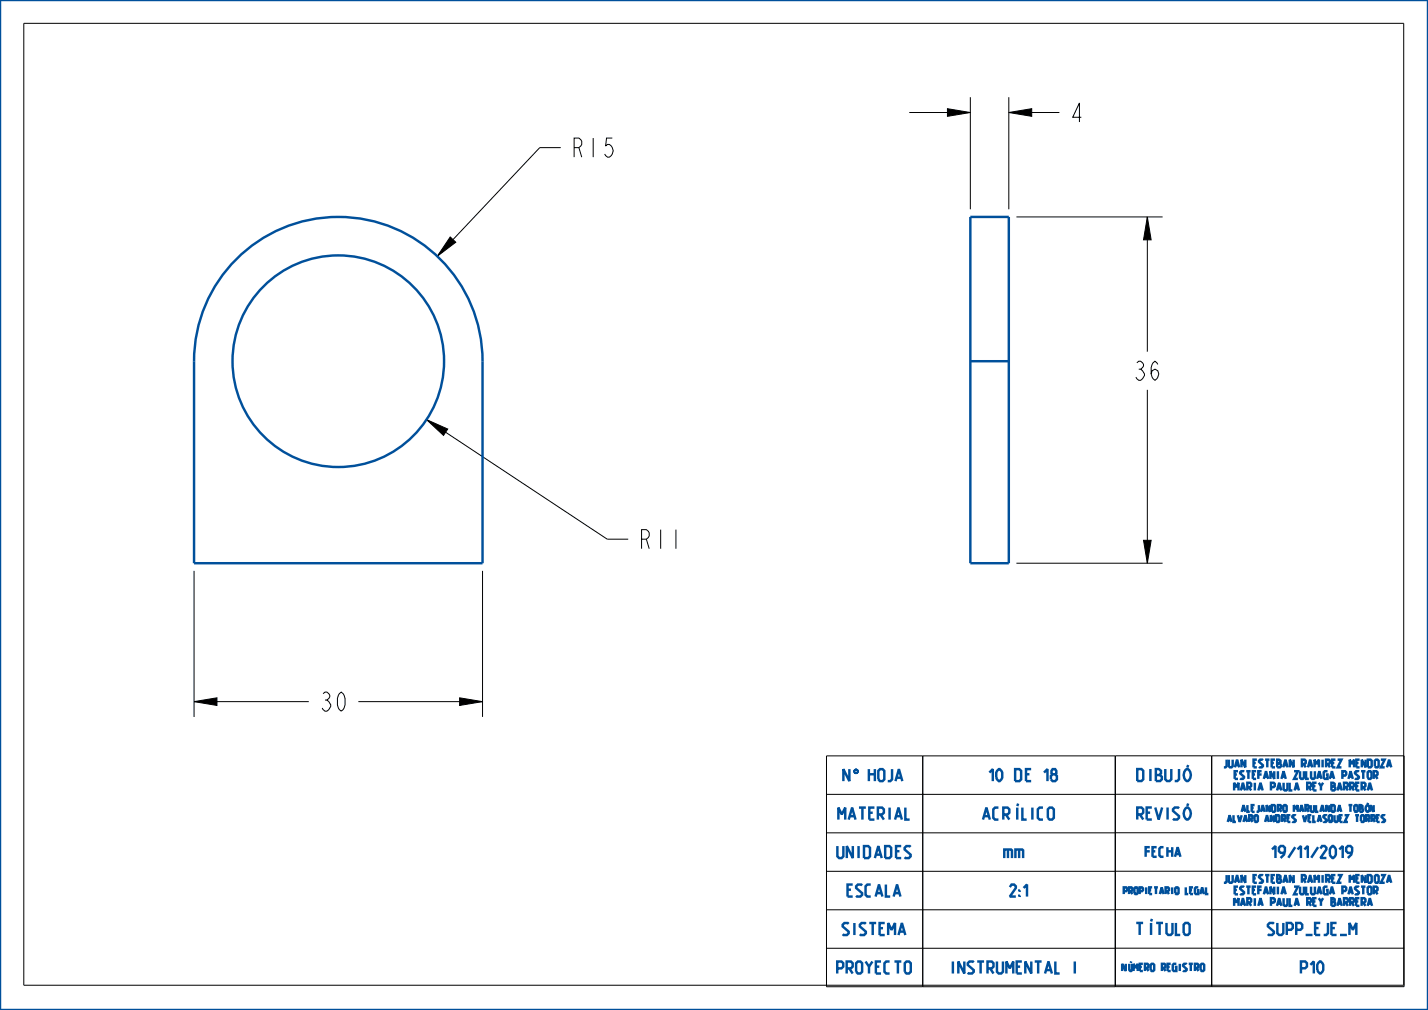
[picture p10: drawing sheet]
<svg xmlns="http://www.w3.org/2000/svg" width="297mm" height="210mm" viewBox="0 0 297 210" stroke-linecap="round" stroke-linejoin="round" font-family="sans-serif">
<path d="M197.1 22.6l4.7 .8-4.7 .8zM209.8 23.4l4.8-.8v1.6zM93.6 49.3l1.2 1.1-3.9 2.9zM238.6 45.1l.8 4.8h-1.6zM88.7 87.2l4.4 2-.9 1.3zM237.8 112.3h1.6l-.8 4.8zM40.4 145.9l4.7-.8v1.6zM95.6 145.1l4.8 .8-4.8 .8z" fill="#000"/>
<path d="M197.1 22.6l4.7 .8-4.7 .8zM209.8 23.4l4.8-.8v1.6zM93.6 49.3l1.2 1.1-3.9 2.9zM238.6 45.1l.8 4.8h-1.6zM88.7 87.2l4.4 2-.9 1.3zM237.8 112.3h1.6l-.8 4.8zM40.4 145.9l4.7-.8v1.6zM95.6 145.1l4.8 .8-4.8 .8z" fill="none" stroke="#000" stroke-width=".21"/>
<path d="M177.9 159.9h.3z" fill="#00509b"/>
<path d="M177.9 159.9h.3z" fill="none" stroke="#00509b" stroke-width=".21"/>
<path d="M177.8 160l.4-.1z" fill="#00509b"/>
<path d="M177.8 160l.4-.1z" fill="none" stroke="#00509b" stroke-width=".21"/>
<path d="M177.8 160h.5z" fill="#00509b"/>
<path d="M177.8 160h.5z" fill="none" stroke="#00509b" stroke-width=".21"/>
<path d="M177.7 160.1l.6-.1z" fill="#00509b"/>
<path d="M177.7 160.1l.6-.1z" fill="none" stroke="#00509b" stroke-width=".21"/>
<path d="M177.7 160.1h.7z" fill="#00509b"/>
<path d="M177.7 160.1h.7z" fill="none" stroke="#00509b" stroke-width=".21"/>
<path d="M177.7 160.1h.7z" fill="#00509b"/>
<path d="M177.7 160.1h.7z" fill="none" stroke="#00509b" stroke-width=".21"/>
<path d="M178 160.1h.4z" fill="#00509b"/>
<path d="M178 160.1h.4z" fill="none" stroke="#00509b" stroke-width=".21"/>
<path d="M178.1 160.1h.3z" fill="#00509b"/>
<path d="M178.1 160.1h.3z" fill="none" stroke="#00509b" stroke-width=".21"/>
<path d="M178.2 160.2h.2z" fill="#00509b"/>
<path d="M178.2 160.2h.2z" fill="none" stroke="#00509b" stroke-width=".21"/>
<path d="M178.2 160.2h.2z" fill="#00509b"/>
<path d="M178.2 160.2h.2z" fill="none" stroke="#00509b" stroke-width=".21"/>
<path d="M178.2 160.2h.2z" fill="#00509b"/>
<path d="M178.2 160.2h.2z" fill="none" stroke="#00509b" stroke-width=".21"/>
<path d="M178.3 160.2h.1l.1 .1z" fill="#00509b"/>
<path d="M178.3 160.2h.1l.1 .1z" fill="none" stroke="#00509b" stroke-width=".21"/>
<path d="M178.3 160.2l.2 .1z" fill="#00509b"/>
<path d="M178.3 160.2l.2 .1z" fill="none" stroke="#00509b" stroke-width=".21"/>
<path d="M178.3 160.3h.2z" fill="#00509b"/>
<path d="M178.3 160.3h.2z" fill="none" stroke="#00509b" stroke-width=".21"/>
<path d="M178.3 160.4l.2-.1v.1z" fill="#00509b"/>
<path d="M178.3 160.4l.2-.1v.1z" fill="none" stroke="#00509b" stroke-width=".21"/>
<path d="M178.3 160.4h.2z" fill="#00509b"/>
<path d="M178.3 160.4h.2z" fill="none" stroke="#00509b" stroke-width=".21"/>
<path d="M178.3 160.5l.2-.1v.1z" fill="#00509b"/>
<path d="M178.3 160.5l.2-.1v.1z" fill="none" stroke="#00509b" stroke-width=".21"/>
<path d="M178.3 160.5h.2z" fill="#00509b"/>
<path d="M178.3 160.5h.2z" fill="none" stroke="#00509b" stroke-width=".21"/>
<path d="M178.3 160.5h.2z" fill="#00509b"/>
<path d="M178.3 160.5h.2z" fill="none" stroke="#00509b" stroke-width=".21"/>
<path d="M178.2 160.6l.3-.1z" fill="#00509b"/>
<path d="M178.2 160.6l.3-.1z" fill="none" stroke="#00509b" stroke-width=".21"/>
<path d="M178.2 160.6l.3-.1z" fill="#00509b"/>
<path d="M178.2 160.6l.3-.1z" fill="none" stroke="#00509b" stroke-width=".21"/>
<path d="M178.1 160.7l.3-.1z" fill="#00509b"/>
<path d="M178.1 160.7l.3-.1z" fill="none" stroke="#00509b" stroke-width=".21"/>
<path d="M177.7 160.7l.7-.1z" fill="#00509b"/>
<path d="M177.7 160.7l.7-.1z" fill="none" stroke="#00509b" stroke-width=".21"/>
<path d="M177.7 160.7l.7-.1z" fill="#00509b"/>
<path d="M177.7 160.7l.7-.1z" fill="none" stroke="#00509b" stroke-width=".21"/>
<path d="M177.7 160.7h.7z" fill="#00509b"/>
<path d="M177.7 160.7h.7z" fill="none" stroke="#00509b" stroke-width=".21"/>
<path d="M177.8 160.8l.6-.1z" fill="#00509b"/>
<path d="M177.8 160.8l.6-.1z" fill="none" stroke="#00509b" stroke-width=".21"/>
<path d="M177.8 160.8h.5z" fill="#00509b"/>
<path d="M177.8 160.8h.5z" fill="none" stroke="#00509b" stroke-width=".21"/>
<path d="M177.9 160.8h.4z" fill="#00509b"/>
<path d="M177.9 160.8h.4z" fill="none" stroke="#00509b" stroke-width=".21"/>
<path d="M178 160.8h.3z" fill="#00509b"/>
<path d="M178 160.8h.3z" fill="none" stroke="#00509b" stroke-width=".21"/>
<path d="M0 0h297v210h-297z" fill="none" stroke="#00509b" stroke-width=".51"/>
<g fill="none" stroke="#000" stroke-width=".21">
<path d="M4.9 4.9h287v200h-287zM116.6 30.7h-4.3l-21.4 22.6M189.1 23.4h12.7M201.8 20.2v23.3M209.8 20.2v23.3M209.8 23.4h10.5M211.4 45.1h30.4M238.6 45.1v28M88.7 87.2l37.6 24.9h4.4M238.6 81.1v36M40.4 118.7v30.4M100.4 118.7v30.4"/>
<path d="M211.4 117.1h30.4M40.4 145.9h23.8M74.5 145.9h25.9M171.9 157.2h60v48h-60zM191.9 157.2v48M252 157.1v48h-20v-48l60 .1v48h-40v-48M231.9 173.2h-60M231.9 165.2h-60M232 165.1l60 .1M232 173.1l60 .1M231.9 181.2h-60M231.9 189.2h-60"/>
<path d="M231.9 197.2h-60M232 181.1l60 .1M232 189.1l60 .1M232 197.1l60 .1"/>
</g>
<!-- layer: 02___PRT_ALL_AXES -->
<g fill="none" stroke="#00509b" stroke-width=".51">
<path d="M49.1 53.9a30 30 0 0 1 32.7-6.5 30 30 0 0 1 18.6 27.7v42h-60v-42a29.9 29.9 0 0 1 8.7-21.2zM201.8 45.1h8v72h-8zM201.8 75.1h8"/>
<circle cx="70.4" cy="75.1" r="22"/>
</g>
<g font-size="5.2">
<text x="222.3" y="25.4">4</text>
<text x="118.6" y="32.7">R15</text>
<text x="235.5" y="79.1">36</text>
<text x="132.6" y="114.1">R11</text>
<text x="66.2" y="147.9">30</text>
</g>
<g font-size="3.3" fill="#00509b">
<text x="175.2" y="162.4">N</text>
<text x="180.6" y="162.4">HOJA</text>
<text x="205.1" y="162.4">10 DE 18</text>
<text x="236.1" y="162.4">DIBUJÓ</text>
<text x="174.1" y="170.4">MATERIAL</text>
<text x="204.1" y="170.4">ACRÍLICO</text>
<text x="236.1" y="170.4">REVISÓ</text>
<text x="174.1" y="178.4">UNIDADES</text>
<text x="209" y="178.4">mm</text>
<text x="263.3" y="178.4">19/11/2019</text>
<text x="176" y="186.4">ESCALA</text>
<text x="209" y="186.4">2:1</text>
<text x="175.1" y="194.4">SISTEMA</text>
<text x="236.1" y="194.4">TÍTULO</text>
<text x="263.3" y="194.4">SUPP_EJE_M</text>
<text x="174.1" y="202.4">PROYECTO</text>
<text x="197.3" y="202.4">INSTRUMENTAL I</text>
<text x="270.1" y="202.4">P10</text>
</g>
<text font-size="2.6" fill="#00509b" x="238.1" y="178.1">FECHA</text>
<g font-size="2.1" fill="#00509b">
<text x="254.6" y="159.6">JUAN ESTEBAN RAMIREZ MENDOZA</text>
<text x="256.9" y="162">ESTEFANIA ZULUAGA PASTOR</text>
<text x="256.9" y="164.4">MARIA PAULA REY BARRERA</text>
<text x="254.6" y="183.6">JUAN ESTEBAN RAMIREZ MENDOZA</text>
<text x="256.9" y="186">ESTEFANIA ZULUAGA PASTOR</text>
<text x="256.9" y="188.4">MARIA PAULA REY BARRERA</text>
</g>
<text font-size="2" fill="#00509b" x="233.2" y="201.9">NÚMERO REGISTRO</text>
<g font-size="1.8" fill="#00509b">
<text x="255.5" y="170.9">ALVARO ANDRES VELASQUEZ TORRES</text>
<text x="258.4" y="168.8">ALEJANDRO MARULANDA TOBÓN</text>
<text x="233.4" y="185.9">PROPIETARIO LEGAL</text>
</g>
</svg>
